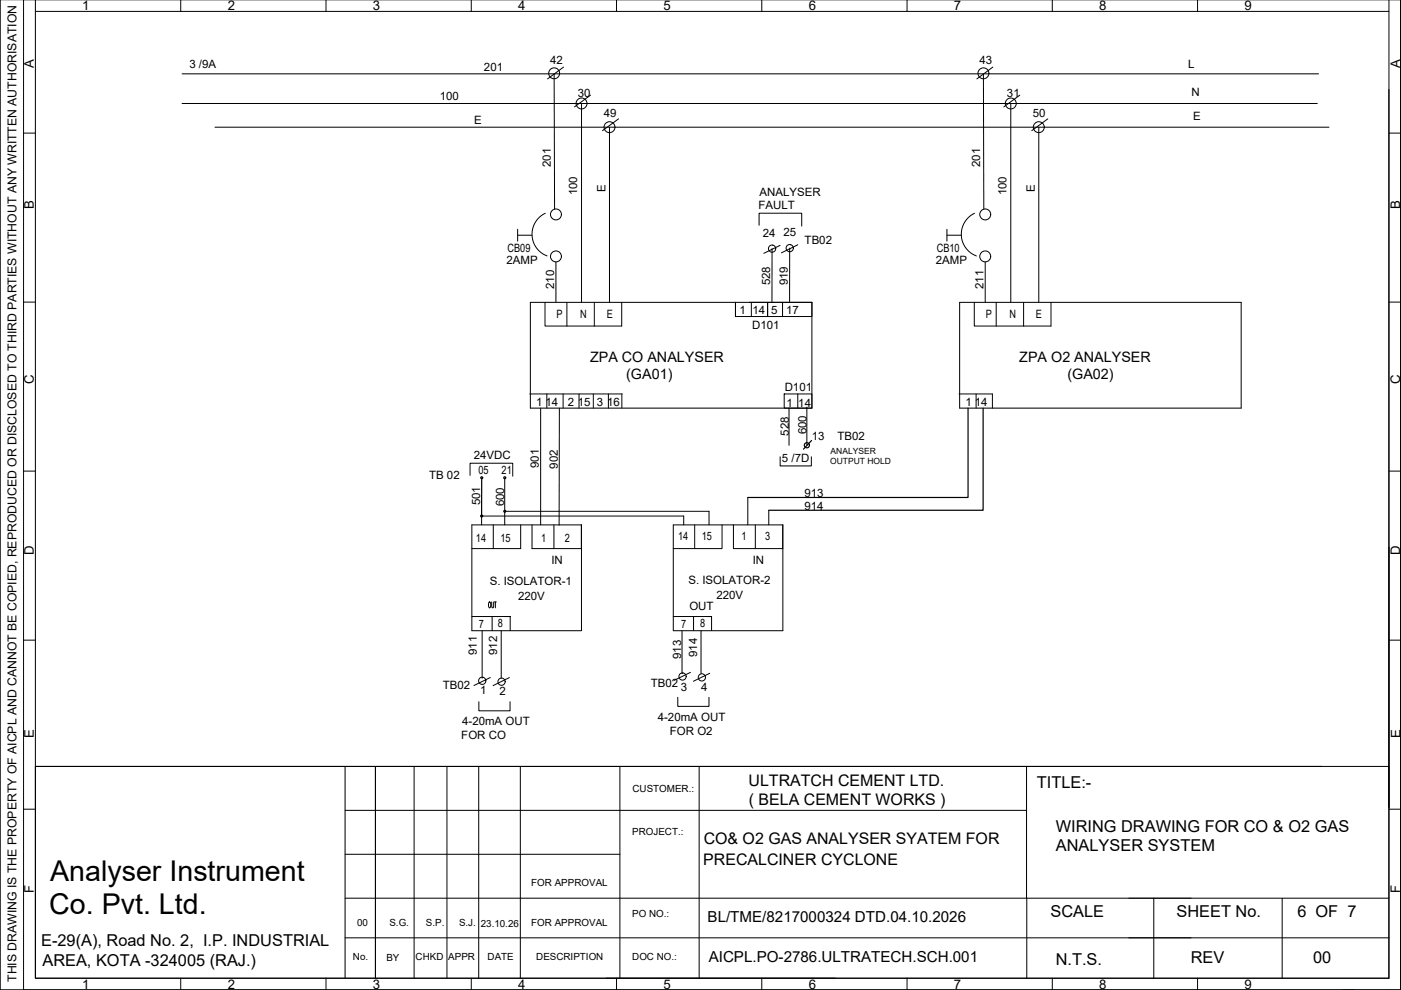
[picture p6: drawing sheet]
<svg xmlns="http://www.w3.org/2000/svg" width="297mm" height="210mm" viewBox="0 0 297 210" stroke-linecap="round" stroke-linejoin="round" font-family="sans-serif">
<!-- layer: 0 -->
<g fill="none" stroke="#000" stroke-width=".21">
<path d="M0 -.1v210h297v-210v210h-297zM5 -.1v210h292M7.5 -.1v207.5h287v-207.5M38.3 0v2.4M69.1 0v2.4M99.9 0v2.4M130.7 0v2.4M161.5 0v2.4M192.3 0v2.4M223.1 0v2.4M253.9 0v2.4M7.5 2.4h287"/>
<path d="M38.6 15.7h241M117.5 15.7l.1 28.6M119.5 14.2l-3.4 2.5M208.5 15.7l.1 28.6M210.5 14.2l-3.4 2.5M5 28.2h2.5M38.6 21.9h240.7M45.6 27h236.2M123.3 21.9v42.2M125.2 20.2l-3.4 2.5M129.2 27v37.1M131.1 25.2l-3.4 2.5"/>
<path d="M214.3 21.9v42.2M216.2 20.2l-3.4 2.5M220.2 27v37.1M222.2 25.2l-3.4 2.5M294.5 28.2h2.5M109.7 49.9h3.1M109.7 48.6v2.5M115.6 45.2a4.9 4.9 0 0 0-2.8 4.7 4.9 4.9 0 0 0 3.2 4.4M117.9 55.5v8.6M160.9 47.8v-2.6h9.1v2.7M163.7 52.7v11.4M163.9 52v.1"/>
<path d="M165.4 52l-3.5 1.7M167.4 52.6v11.5M167.6 51.9h.1M169.1 51.9l-3.4 1.7M200.8 49.9h3M200.8 48.6v2.5M206.6 45.2a4.9 4.9 0 0 0-2.8 4.7 4.9 4.9 0 0 0 3.2 4.4M208.9 55.5v8.6M5 64.1h2.5M112.4 64.1h59.7v22.4h-59.7zM115.5 64.1v5h16.3v-5M120.2 64.1v5"/>
<path d="M126 64.1v5M155.9 67.1v-3v3M155.9 64.1v3M159.3 64.1v3M162.8 64.1v3M165.9 64.1v3M172.1 64.1v3h-16.2M203.5 64.1h59.7v22.4h-59.7zM206.6 64.1v5h16.2v-5M211.2 64.1v5M217 64.1v5M294.5 64.1h2.5"/>
<path d="M5 99.9h2.5M112.3 83.5h19.6M114.6 86.5v24.8M115.9 83.5v3M118.6 86.5l-.1 24.9M119.4 83.5v3M122.8 83.5v3M125.8 83.5v3M129 83.5v3M131.8 83.5v3M165.4 96.9v1.9h6.6v-1.9M166.3 83.5h5.8v3h-5.8z"/>
<path d="M167.3 86.6v7.8M169.1 83.5v3M171.1 86.3v8.1M203.3 83.5h7.1v3M207 83.5v3M294.5 99.9h2.5M99.7 100.8v-2.6h9v2.8M100 111.3h23.3v22.4h-23.3zM102.1 111.3v-1.9h42.9v1.9M104.6 111.3v5M107 108.4h43.3v2.9M107 101.3v10"/>
<path d="M110.4 111.3v5h-10.4M112.8 111.3v5h10.5v-5M117.4 111.3v5M142.7 111.3h23.3v22.4h-23.3zM147.3 111.3v5M153.1 111.3v5h-10.4M155.5 111.3v5h10.5M158.5 105.5v5.8M160.1 111.3v5M163 108.2v3.1M5 135.7h2.5M100 130.7h8.2h-1"/>
<path d="M102.2 133.7v10.1M103.7 127.6a.78 .78 0 0 1 0 1.3 1.12 1.12 0 0 1 0-1.3zM104.3 127.6v.9l.1 .4 .2-.2 .1-1.1M104.3 130.7v3M104.8 127.6h.4M105 127.6v1.3M106.3 133.7v10.1M108.2 130.7v3M142.7 130.7h8.2M144.6 133.7v9.1M147 130.7v3M148.6 133.7v9.1"/>
<path d="M149.9 130.7h1v3M294.5 135.7h2.5M101.5 148.8v1.9h6.6v-1.9M102.4 143.6v.1M103.9 143.7l-3.4 1.6M108 143.7l-3.5 1.7M143.7 147.8v2h6.6v-2M144.8 142.7v.1M146.4 142.6l-3.5 1.7M150.5 142.8l-3.5 1.6M5 171.6h2.5M7.5 162.5h287v44.9h-287z"/>
<path d="M7.5 162.5h272.7M73.2 171.8h144.4M73.2 162.5v44.9M79.6 162.5v44.9M87.8 162.5v44.9M94.8 162.5v44.9M101.5 162.5v44.9M110.3 162.5v44.9M131.4 162.5v44.9M148.2 162.5v44.9M217.6 162.5v27.9M294.5 171.6h2.5"/>
<path d="M73.2 198.8h179.3M73.2 190.4h179.3M73.2 181.1h58.2M217.7 190.4v17M239.3 190.4h55.2M239.3 198.8h55.2M244.6 190.4v17M271.8 190.4v17M38.3 207.4v2.5M69.1 207.4v2.5M99.9 207.4v2.5M130.7 207.4v2.5"/>
<path d="M161.5 207.4v2.5M192.3 207.4v2.5M223.1 207.4v2.5M253.9 207.4v2.5"/>
<circle cx="117.5" cy="15.5" r="1.16"/>
<circle cx="208.5" cy="15.5" r="1.16"/>
<circle cx="123.3" cy="21.9" r="1.16"/>
<circle cx="129.2" cy="27" r="1.16"/>
<circle cx="214.3" cy="21.9" r="1.16"/>
<circle cx="220.2" cy="27" r="1.16"/>
<circle cx="117.9" cy="54.4" r="1.16"/>
<circle cx="117.9" cy="45.5" r="1.16"/>
<circle cx="163.7" cy="52.7" r=".77"/>
<circle cx="167.4" cy="52.6" r=".77"/>
<circle cx="208.9" cy="54.4" r="1.16"/>
<circle cx="208.9" cy="45.5" r="1.16"/>
<circle cx="102.1" cy="109.4" r=".23"/>
<circle cx="102.1" cy="101.3" r=".23"/>
<circle cx="107" cy="101.3" r=".23"/>
<circle cx="107" cy="108.4" r=".23"/>
<circle cx="102.2" cy="144.3" r=".77"/>
<circle cx="106.3" cy="144.5" r=".77"/>
<circle cx="144.7" cy="143.4" r=".77"/>
<circle cx="148.8" cy="143.6" r=".77"/>
</g>
<g fill="none" stroke="#000" stroke-width=".25">
<path d="M172.1 93.4l-1.8 1.8M205.2 86.5v19h-46.7M208.4 86.5v21.7h-45.4M102.1 101.3v8.1"/>
<circle cx="171.1" cy="94.4" r=".55"/>
</g>
<g font-size="6.1">
<text x="10.6" y="186.8">Analyser Instrument</text>
<text x="10.4" y="193.9">Co. Pvt. Ltd.</text>
</g>
<g font-size="3.5">
<text x="219.8" y="167">TITLE:-</text>
<text x="223.8" y="176.4">WIRING DRAWING FOR CO &amp; O2 GAS</text>
<text x="223.9" y="180.5">ANALYSER SYSTEM</text>
<text x="222.7" y="194.5">SCALE</text>
<text x="249.4" y="194.5">SHEET No.</text>
<text x="275.1" y="194.5">6 OF 7</text>
<text x="8.7" y="200.6">E-29(A), Road No. 2, I.P. INDUSTRIAL</text>
<text x="9" y="204.8">AREA, KOTA -324005 (RAJ.)</text>
<text x="223.8" y="204.6">N.T.S.</text>
<text x="252.4" y="204.3">REV</text>
<text x="278.4" y="204.3">00</text>
</g>
<g font-size="3.4">
<text x="158.7" y="166.7">ULTRATCH CEMENT LTD.</text>
<text x="158.8" y="170.8">( BELA CEMENT WORKS )</text>
<text x="149.2" y="178.9">CO&amp; O2 GAS ANALYSER SYATEM FOR</text>
<text x="149.1" y="183.3">PRECALCINER CYCLONE</text>
</g>
<g font-size="3.2">
<text x="150" y="195.5">BL/TME/8217000324 DTD.04.10.2026</text>
<text x="150.3" y="203.9">AICPL.PO-2786.ULTRATECH.SCH.001</text>
</g>
<g font-size="3">
<text x="125.1" y="76.7">ZPA CO ANALYSER</text>
<text x="216.1" y="76.7">ZPA O2 ANALYSER</text>
<text x="132.8" y="80.4">(GA01)</text>
<text x="226.3" y="80.4">(GA02)</text>
</g>
<g font-size="2.8">
<text x="17.5" y="2.2">1</text>
<text x="48.3" y="2.2">2</text>
<text x="79.1" y="2.2">3</text>
<text x="109.9" y="2.2">4</text>
<text x="140.7" y="2.2">5</text>
<text x="171.5" y="2.2">6</text>
<text x="202.3" y="2.2">7</text>
<text x="233.1" y="2.2">8</text>
<text x="263.9" y="2.2">9</text>
<text x="7.2" y="14.4" transform="rotate(-90 7.2 14.4)">A</text>
<text x="296.9" y="14.4" transform="rotate(-90 296.9 14.4)">A</text>
<text x="7.2" y="44.3" transform="rotate(-90 7.2 44.3)">B</text>
<text x="296.9" y="44.3" transform="rotate(-90 296.9 44.3)">B</text>
<text x="7.2" y="81.5" transform="rotate(-90 7.2 81.5)">C</text>
<text x="296.9" y="81.5" transform="rotate(-90 296.9 81.5)">C</text>
<text x="7.2" y="117.7" transform="rotate(-90 7.2 117.7)">D</text>
<text x="296.9" y="117.7" transform="rotate(-90 296.9 117.7)">D</text>
<text x="7.2" y="156.5" transform="rotate(-90 7.2 156.5)">E</text>
<text x="296.9" y="156.5" transform="rotate(-90 296.9 156.5)">E</text>
<text x="7.2" y="189.4" transform="rotate(-90 7.2 189.4)">F</text>
<text x="296.9" y="189.4" transform="rotate(-90 296.9 189.4)">F</text>
<text x="17.5" y="209.6">1</text>
<text x="48.3" y="209.6">2</text>
<text x="79.1" y="209.6">3</text>
<text x="109.9" y="209.6">4</text>
<text x="140.7" y="209.6">5</text>
<text x="171.5" y="209.6">6</text>
<text x="202.3" y="209.6">7</text>
<text x="233.1" y="209.6">8</text>
<text x="263.9" y="209.6">9</text>
</g>
<text font-size="2.6" x="3.5" y="208.2" transform="rotate(-90 3.5 208.2)">THIS DRAWING IS THE PROPERTY OF AICPL AND CANNOT BE COPIED, REPRODUCED OR DISCLOSED TO THIRD PARTIES WITHOUT ANY WRITTEN AUTHORISATION</text>
<g font-size="2.4">
<text x="40.1" y="14.3">3 /9A</text>
<text x="102.6" y="15.1">201</text>
<text x="116.7" y="13.5">42</text>
<text x="207.7" y="13.5">43</text>
<text x="251.9" y="14.4">L</text>
<text x="93.2" y="21.2">100</text>
<text x="122.5" y="20.5">30</text>
<text x="213.5" y="20.5">31</text>
<text x="252.6" y="20.2">N</text>
<text x="100.5" y="26.3">E</text>
<text x="128" y="24.8">49</text>
<text x="219" y="24.8">50</text>
<text x="253" y="25.4">E</text>
<text x="116.8" y="35.4" transform="rotate(-90 116.8 35.4)">201</text>
<text x="207.8" y="35.4" transform="rotate(-90 207.8 35.4)">201</text>
<text x="122.4" y="41.4" transform="rotate(-90 122.4 41.4)">100</text>
<text x="128.4" y="40.8" transform="rotate(-90 128.4 40.8)">E</text>
<text x="161" y="41.5">ANALYSER</text>
<text x="213.4" y="41.4" transform="rotate(-90 213.4 41.4)">100</text>
<text x="219.4" y="40.8" transform="rotate(-90 219.4 40.8)">E</text>
<text x="160.8" y="44.4">FAULT</text>
<text x="107.6" y="53.4">CB09</text>
<text x="161.7" y="50.3">24</text>
<text x="166.1" y="50.1">25</text>
<text x="170.6" y="51.8">TB02</text>
<text x="198.6" y="53.4">CB10</text>
<text x="107.4" y="56">2AMP</text>
<text x="198.4" y="56">2AMP</text>
<text x="117.5" y="61.3" transform="rotate(-90 117.5 61.3)">210</text>
<text x="163.3" y="60.5" transform="rotate(-90 163.3 60.5)">528</text>
<text x="167" y="60.5" transform="rotate(-90 167 60.5)">919</text>
<text x="208.5" y="61.3" transform="rotate(-90 208.5 61.3)">211</text>
<text x="118" y="67.4">P</text>
<text x="123" y="67.4">N</text>
<text x="128.6" y="67.5">E</text>
<text x="156.8" y="66.6">1</text>
<text x="159.4" y="69.8">D101</text>
<text x="159.5" y="66.6">14</text>
<text x="163.5" y="66.6">5</text>
<text x="166.7" y="66.6">17</text>
<text x="209" y="67.4">P</text>
<text x="214" y="67.4">N</text>
<text x="219.6" y="67.5">E</text>
<text x="166.4" y="83">D101</text>
<text x="113.7" y="86">1</text>
<text x="115.7" y="86.1">14</text>
<text x="120.4" y="86.1">2</text>
<text x="122.5" y="86.2">15</text>
<text x="126.6" y="86.1">3</text>
<text x="128.7" y="86.2">16</text>
<text x="166.8" y="86.3">1</text>
<text x="169.3" y="86.3">14</text>
<text x="204.7" y="86">1</text>
<text x="206.7" y="86.1">14</text>
<text x="167.2" y="92.4" transform="rotate(-90 167.2 92.4)">528</text>
<text x="171" y="92.1" transform="rotate(-90 171 92.1)">600</text>
<text x="172.1" y="93.2">13</text>
<text x="177.5" y="93.2">TB02</text>
<text x="91" y="101.5">TB 02</text>
<text x="100.5" y="97.2">24VDC</text>
<text x="101.4" y="100.6">05</text>
<text x="106.4" y="100.6">21</text>
<text x="114.2" y="99.2" transform="rotate(-90 114.2 99.2)">901</text>
<text x="118.3" y="99.4" transform="rotate(-90 118.3 99.4)">902</text>
<text x="165.8" y="97.9">5 /7D</text>
<text x="101.8" y="107.1" transform="rotate(-90 101.8 107.1)">501</text>
<text x="106.9" y="107.4" transform="rotate(-90 106.9 107.4)">600</text>
<text x="170.6" y="105.4">913</text>
<text x="170.6" y="108.2">914</text>
<text x="100.9" y="114.8">14</text>
<text x="106.1" y="114.8">15</text>
<text x="114.7" y="114.9">1</text>
<text x="116.9" y="119.6">IN</text>
<text x="119.8" y="114.9">2</text>
<text x="143.8" y="114.6">14</text>
<text x="148.8" y="114.5">15</text>
<text x="157.2" y="114.4">1</text>
<text x="159.6" y="119.6">IN</text>
<text x="162.2" y="114.4">3</text>
<text x="103.8" y="123.9">S. ISOLATOR-1</text>
<text x="145.9" y="123.8">S. ISOLATOR-2</text>
<text x="109.8" y="127.1">220V</text>
<text x="146.2" y="129.4">OUT</text>
<text x="151.9" y="127">220V</text>
<text x="101.5" y="133.1">7</text>
<text x="105.6" y="133">8</text>
<text x="144.4" y="133.1">7</text>
<text x="148.5" y="133">8</text>
<text x="101.1" y="138.9" transform="rotate(-90 101.1 138.9)">911</text>
<text x="105.4" y="138.9" transform="rotate(-90 105.4 138.9)">912</text>
<text x="144.4" y="139.8" transform="rotate(-90 144.4 139.8)">913</text>
<text x="147.8" y="139.3" transform="rotate(-90 147.8 139.3)">914</text>
<text x="93.9" y="146.1">TB02</text>
<text x="101.8" y="147.2">1</text>
<text x="105.9" y="147.5">2</text>
<text x="138" y="145.6">TB02</text>
<text x="144.4" y="146.5">3</text>
<text x="148.6" y="146.5">4</text>
<text x="98" y="153.7">4-20mA OUT</text>
<text x="139.5" y="152.9">4-20mA OUT</text>
<text x="142" y="155.8">FOR O2</text>
<text x="97.8" y="156.7">FOR CO</text>
</g>
<g font-size="2.1">
<text x="134.1" y="167.8">CUSTOMER.:</text>
<text x="134" y="177.1">PROJECT.:</text>
<text x="112.6" y="188">FOR APPROVAL</text>
<text x="75.7" y="196.4">00</text>
<text x="82.6" y="196.4">S.G.</text>
<text x="90.3" y="196.4">S.P.</text>
<text x="97.3" y="196.4">S.J.</text>
<text x="101.9" y="196.5">23.10.26</text>
<text x="112.6" y="196.4">FOR APPROVAL</text>
<text x="134" y="194.4">PO NO.:</text>
<text x="74.8" y="203.5">No.</text>
<text x="81.9" y="203.7">BY</text>
<text x="88.1" y="203.6">CHKD</text>
<text x="95" y="203.6">APPR</text>
<text x="103.4" y="203.6">DATE</text>
<text x="113.7" y="203.6">DESCRIPTION</text>
<text x="134" y="203.6">DOC NO.:</text>
</g>
<g font-size="1.8">
<text x="176" y="98.3">OUTPUT HOLD</text>
<text x="176.1" y="96.2">ANALYSER</text>
</g>
</svg>
